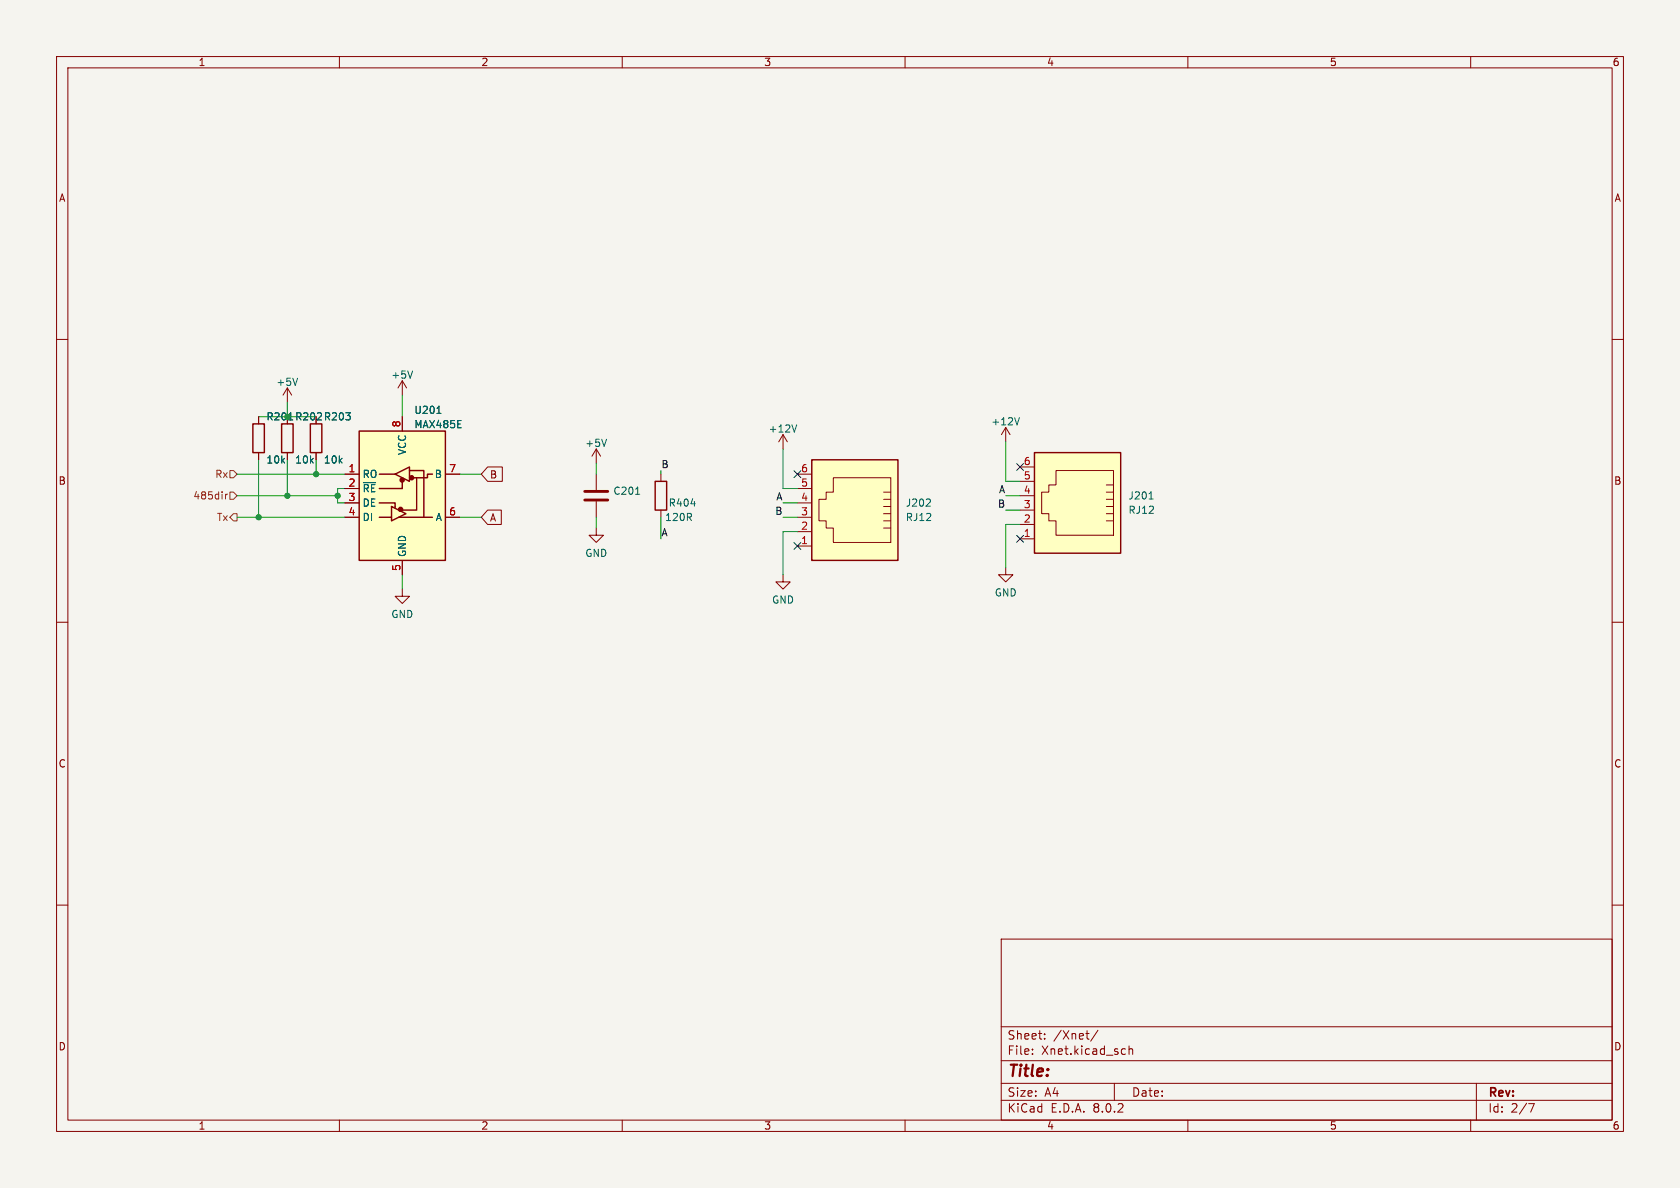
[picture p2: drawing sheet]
<svg xmlns="http://www.w3.org/2000/svg" width="297mm" height="210mm" viewBox="0 0 297 210" stroke-linecap="round" stroke-linejoin="round" font-family="sans-serif">
<path d="M0 0h297v210h-297z" fill="#f5f4ef" stroke="#f5f4ef" stroke-width=".18"/>
<g fill="none" stroke="#840000" stroke-width=".18">
<path d="M10 10h277v190h-277zM12 12h273v186h-273zM60 10v2M110 10v2M160 10v2M210 10v2M260 10v2M10 60h2M285 60h2M105.4 93.3v1.3h1.3l-1.3 1.3-1.3-1.3h1.3M10 110h2M285 110h2"/>
<path d="M10 160h2M285 160h2M177 166h108v32h-108zM60 198v2M110 198v2M160 198v2M177 194.5h108M177 191.5h108M177 187.5h108M177 181.5h108M182.5 186.3v.1M182.5 185.5v.1"/>
<path d="M184.7 183.6v.1M184.7 182.8v.1M192 182.7h.5M192.4 183.7h.1M194.1 182.1l-1.3 2M197 191.5v3M198.8 185.4l.2 .1M199 186.3l-.2 .1M199.6 184.9v1.5M199.6 185.5l.2-.1 .4 .1v.9M210 198v2M260 198v2"/>
<path d="M261 191.5v6.5M270.2 195.1h1l-.6 1.5"/>
</g>
<path d="M63.5 76.2h15.2v22.9h-15.2z" fill="#ffffc2"/>
<g fill="none" stroke="#840000" stroke-width=".25">
<path d="M44.7 74.9h2v5.1h-2zM49.8 74.9h2v5.1h-2zM54.9 74.9h2v5.1h-2zM63.5 76.2h15.2v22.9h-15.2zM67.1 88.9h2.7v.9M67.1 91.4h2.1M67.1 83.8h2.7M69.2 89.5l2.6 1.3-2.6 1.3zM69.8 83.8l2.6-1.2v2.5zM70.5 91.4h6M71.1 85.1v1.3h-4M72.4 83.2h2.5v8.2"/>
<path d="M73.7 84.5v5.7h-2.6M76.5 83.8h-.9v.7h-2.6M115.8 85.1h2.1v5.1h-2.1z"/>
</g>
<g fill="#840000" stroke="#840000" stroke-width=".25">
<circle cx="70.8" cy="90" r=".36"/>
<circle cx="71.1" cy="84.9" r=".36"/>
<circle cx="72.8" cy="84.5" r=".36"/>
</g>
<g fill="none" stroke="#840000" stroke-width=".18">
<path d="M45.7 73.7v1.2M50.8 68.6l-.8 1.3M50.8 68.6v2.5M50.8 68.6l.8 1.3M71.1 67.3v2.6M71.1 73.7v2.5M71.1 67.3l-.7 1.3M71.1 67.3l.8 1.3M105.4 79.4l-.8 1.2M105.4 79.4v2.5M105.4 79.4l.8 1.2M45.7 80v1.3"/>
<path d="M50.8 80v1.3M55.9 80v1.3M61 83.8h2.5M61 86.4h2.5M61 88.9h2.5M61 91.4h2.5M71.1 99.1v2.5M72.4 83.2h.1M78.7 83.8h2.6M78.7 91.4h2.6M105.4 83.8v2.8M105.4 88.6v2.8"/>
<path d="M116.8 83.8v1.3M116.8 90.2v1.2M71.1 104.1v1.3h1.3l-1.3 1.3-1.3-1.3h1.3"/>
</g>
<path d="M52.6 66.9l-.4 1.2M72.9 65.6l-.4 1.3M77.2 73.1h.8M107.2 77.6l-.4 1.3M112.4 87.4h.7M122.2 89.1h.7" fill="none" stroke="#006464" stroke-width=".18"/>
<path d="M103.4 88.4h4M103.4 86.9h4" fill="none" stroke="#840000" stroke-width=".51"/>
<path d="M182.9 80h15.2v17.8h-15.2z" fill="#ffffc2"/>
<g fill="none" stroke="#840000" stroke-width=".18">
<path d="M138.4 76.8l-.7 1.3M138.4 76.8v2.6M138.4 76.8l.8 1.3M177.8 75.6l-.8 1.2M177.8 75.6v2.5M177.8 75.6l.8 1.2M180.3 95.3h2.6M180.3 92.7h2.6M180.3 90.2h2.6M180.3 87.6h2.6M180.3 85.1h2.6M180.3 82.6h2.6"/>
<path d="M186.7 83.2h10.1v11.4h-10.1v-2.5h-1.3v-1.3h-1.3v-3.8h1.3v-1.3h1.3zM195.6 92.1h1.2M195.6 90.8h1.2M195.6 89.5h1.2M195.6 88.3h1.2M195.6 87h1.2M195.6 85.7h1.2M138.4 101.6v1.3h1.3l-1.3 1.2-1.2-1.2h1.2"/>
</g>
<path d="M182.9 80h15.2v17.8h-15.2z" fill="none" stroke="#840000" stroke-width=".25"/>
<path d="M140.8 75.1l-.4 1.3M180.2 73.8l-.4 1.3M203.1 88.2h.8" fill="none" stroke="#006464" stroke-width=".18"/>
<path d="M143.5 81.3h15.2v17.8h-15.2z" fill="#ffffc2"/>
<g fill="none" stroke="#840000" stroke-width=".18">
<path d="M45.7 73.7v1.2M71.1 73.7v2.5M45.7 80v1.3M50.8 80v1.3M55.9 80v1.3M61 91.4h2.5M61 88.9h2.5M61 86.4h2.5M61 83.8h2.5M71.1 99.1v2.5M78.7 91.4h2.6M78.7 83.8h2.6"/>
<path d="M86.2 82.5h2.6v2.6h-2.6l-1.1-1.3zM86.2 90.2h2.4v2.5h-2.4l-1.1-1.3zM141 96.5h2.5M141 94h2.5M141 91.4h2.5M141 88.9h2.5M141 86.4h2.5M141 83.8h2.5M147.3 84.5h10.2v11.4h-10.2v-2.6h-1.3v-1.2h-1.2v-3.8h1.2v-1.3h1.3zM156.2 93.3h1.3M156.2 92.1h1.3M156.2 90.8h1.3"/>
<path d="M156.2 89.5h1.3M156.2 88.3h1.3M156.2 87h1.3M177.8 100.3v1.3h1.3l-1.3 1.3-1.3-1.3h1.3"/>
</g>
<path d="M143.5 81.3h15.2v17.8h-15.2z" fill="none" stroke="#840000" stroke-width=".25"/>
<path d="M77.2 73.1h.8M164.4 88.3l.1 .2-.1 .3-.7 .7h.8" fill="none" stroke="#006464" stroke-width=".18"/>
<path d="M39.9 87.4v.8M40.2 87.4l-.3 .2M40.6 87h.7l.6 .6-.6 .7h-.7zM40.6 83.2h.7l.6 .6-.6 .7h-.7zM41.3 90.8h.6v1.3h-.6l-.7-.7z" fill="none" stroke="#725600" stroke-width=".18"/>
<g fill="none" stroke="#009600" stroke-width=".18">
<path d="M45.7 73.7h10.2M50.8 71.1v2.6M71.1 69.9v3.8M138.4 79.4v7h2.6M177.8 78.1v7h2.5M41.9 91.4h19.1M41.9 87.6h17.8M41.9 83.8h19.1M45.7 81.3v10.1M50.8 81.3v6.3M55.9 81.3v2.5M61 86.4h-1.3v2.5h1.3"/>
<path d="M81.3 91.4h3.8M81.3 83.8h3.8M105.4 81.9v1.9M105.4 91.4v1.9M116.8 83.2v.6M116.8 91.4v3.9M138.4 91.4h2.6M138.4 88.9h2.6M141 94h-2.6v7.6M177.8 87.6h2.5M177.8 90.2h2.5M180.3 92.7h-2.5v7.6"/>
<path d="M71.1 101.6v2.5"/>
</g>
<path d="M140.4 83.2l1.2 1.2M140.4 95.9l1.2 1.2M141.6 83.2l-1.2 1.2M141.6 95.9l-1.2 1.2M179.7 81.9l1.2 1.3M179.7 94.6l1.2 1.3M180.9 81.9l-1.2 1.3M180.9 94.6l-1.2 1.3" fill="none" stroke="#000084" stroke-width=".18"/>
<g fill="#009600" stroke="#009600" stroke-width=".18">
<circle cx="55.9" cy="83.8" r=".46"/>
<circle cx="59.7" cy="87.6" r=".46"/>
<circle cx="50.8" cy="87.6" r=".46"/>
<circle cx="45.7" cy="91.4" r=".46"/>
</g>
<text font-size="2.8" fill="#840000" x="178" y="190.9">Title:</text>
<g font-size="2.1" fill="#840000">
<text x="178" y="184">Sheet:</text>
<text x="186.2" y="184">/Xnet/</text>
<text x="178" y="186.7">File:</text>
<text x="184.1" y="186.7">Xnet.kicad_sch</text>
<text x="178" y="196.9">KiCad</text>
<text x="178" y="194.1">Size:</text>
<text x="184.7" y="194.1">A4</text>
<text x="185.7" y="196.9">E.D.A.</text>
<text x="193.3" y="196.9">8.0.2</text>
<text x="200" y="194.1">Date:</text>
<text x="263" y="194.3">Rev:</text>
<text x="263" y="196.9">Id:</text>
<text x="267.1" y="196.9">2/7</text>
</g>
<g font-size="1.8" fill="#840000">
<text x="35" y="11.9">1</text>
<text x="85" y="11.9">2</text>
<text x="135" y="11.9">3</text>
<text x="185" y="11.9">4</text>
<text x="235" y="11.9">5</text>
<text x="285" y="11.9">6</text>
<text x="10.3" y="35.9">A</text>
<text x="285.3" y="35.9">A</text>
<text x="10.3" y="85.9">B</text>
<text x="86.5" y="84.8">B</text>
<text x="285.3" y="85.9">B</text>
<text x="86.5" y="92.4">A</text>
<text x="10.3" y="135.9">C</text>
<text x="285.3" y="135.9">C</text>
<text x="10.3" y="185.9">D</text>
<text x="285.3" y="185.9">D</text>
<text x="35" y="199.9">1</text>
<text x="85" y="199.9">2</text>
<text x="135" y="199.9">3</text>
<text x="185" y="199.9">4</text>
<text x="235" y="199.9">5</text>
<text x="285" y="199.9">6</text>
</g>
<g font-size="1.8" fill="#006464">
<text x="48.8" y="68.4">+5V</text>
<text x="69.1" y="67.1">+5V</text>
<text x="73.1" y="73.4">U201</text>
<text x="73.1" y="75.9">MAX485E</text>
<text x="135.8" y="76.7">+12V</text>
<text x="175.2" y="75.4">+12V</text>
<text x="47" y="82.1">10k</text>
<text x="52.1" y="82.1">10k</text>
<text x="57.2" y="82.1">10k</text>
<text x="72" y="80.5" transform="rotate(-90 72 80.5)">VCC</text>
<text x="103.4" y="79.2">+5V</text>
<text x="64" y="84.7">RO</text>
<text x="64" y="87.2">~{RE}</text>
<text x="64" y="89.8">DE</text>
<text x="76.8" y="84.7">B</text>
<text x="108.3" y="87.7">C201</text>
<text x="118.1" y="89.8">R404</text>
<text x="160" y="89.8">J202</text>
<text x="199.4" y="88.5">J201</text>
<text x="64" y="92.3">DI</text>
<text x="76.9" y="92.3">A</text>
<text x="117.5" y="92.3">120R</text>
<text x="160" y="92.3">RJ12</text>
<text x="199.4" y="91">RJ12</text>
<text x="72" y="98.6" transform="rotate(-90 72 98.6)">GND</text>
<text x="103.4" y="98.7">GND</text>
<text x="136.4" y="106.9">GND</text>
<text x="175.8" y="105.6">GND</text>
<text x="69.1" y="109.4">GND</text>
</g>
<text font-size="1.8" fill="#009600" x="47" y="74.5">R201 R202 R203</text>
<g font-size="1.8" fill="#a90000">
<text x="70.9" y="75.6" transform="rotate(-90 70.9 75.6)">8</text>
<text x="61.5" y="83.6">1</text>
<text x="79.3" y="83.6">7</text>
<text x="141.5" y="83.6">6</text>
<text x="180.9" y="82.3">6</text>
<text x="61.5" y="86.1">2</text>
<text x="61.5" y="88.6">3</text>
<text x="141.5" y="88.6">4</text>
<text x="141.5" y="86.1">5</text>
<text x="180.9" y="89.9">3</text>
<text x="180.9" y="87.4">4</text>
<text x="180.9" y="84.8">5</text>
<text x="61.5" y="91.2">4</text>
<text x="79.3" y="91.2">6</text>
<text x="141.5" y="93.7">2</text>
<text x="141.5" y="91.2">3</text>
<text x="180.9" y="95">1</text>
<text x="180.9" y="92.5">2</text>
<text x="70.9" y="101" transform="rotate(-90 70.9 101)">5</text>
<text x="141.5" y="96.3">1</text>
</g>
<g font-size="1.8" fill="#0f0f0f">
<text x="116.8" y="82.8">B</text>
<text x="137.1" y="88.6">A</text>
<text x="176.3" y="89.8">B</text>
<text x="176.5" y="87.3">A</text>
<text x="116.8" y="94.9">A</text>
<text x="137" y="91.1">B</text>
</g>
<g font-size="1.8" fill="#725600">
<text x="34.1" y="88.5">485dir</text>
<text x="37.9" y="84.7">Rx</text>
<text x="38.3" y="92.3">Tx</text>
</g>
</svg>
